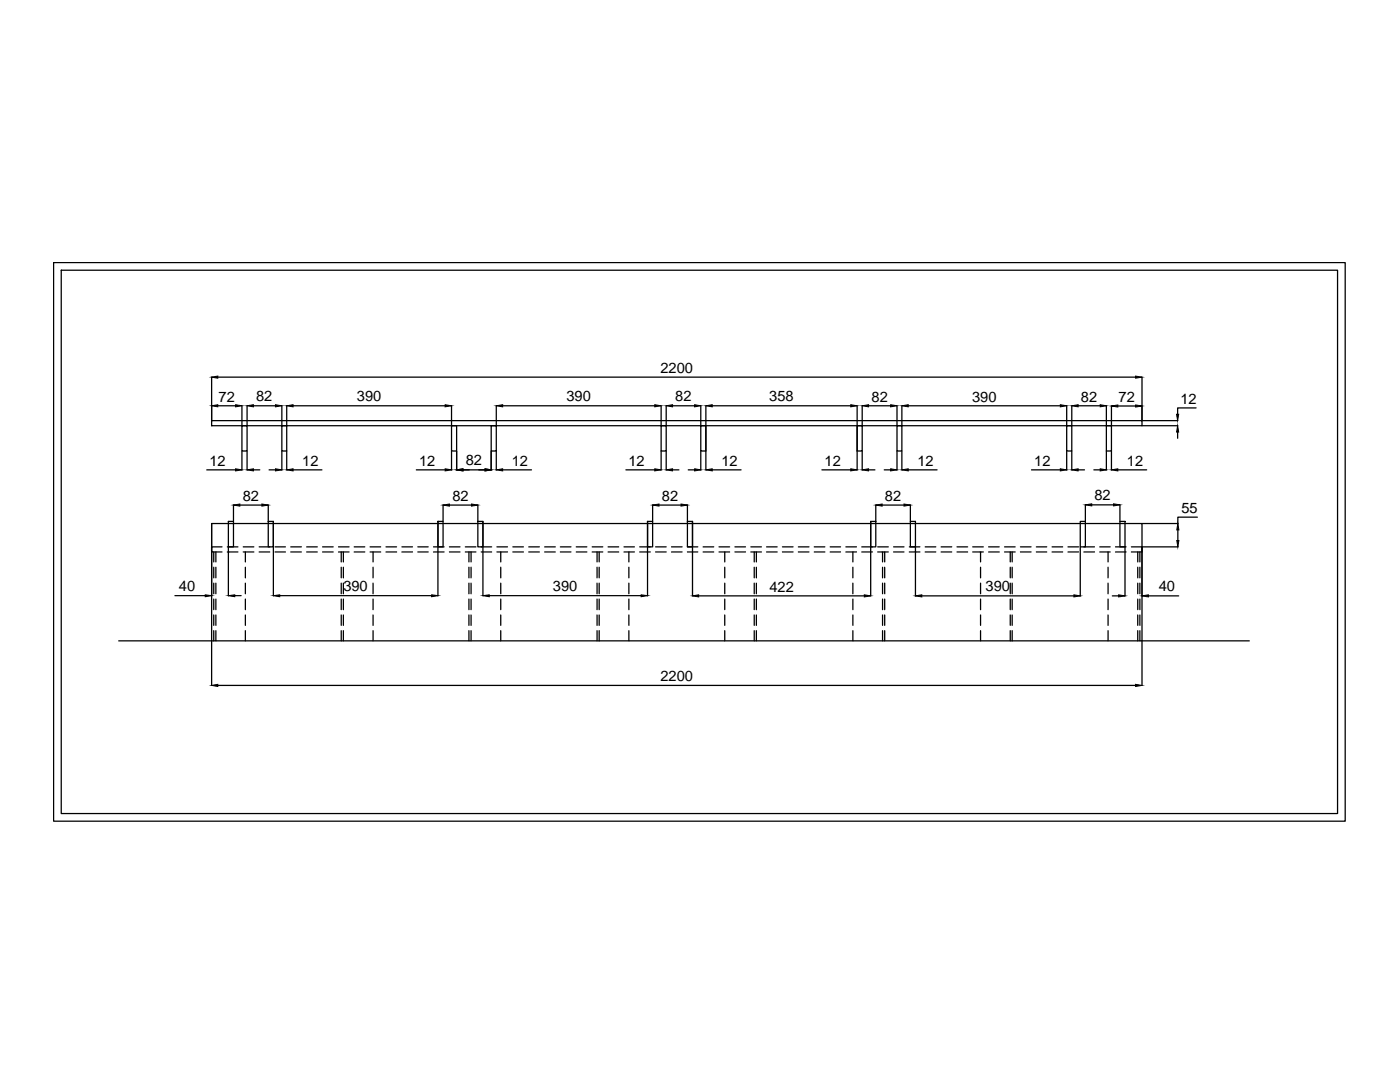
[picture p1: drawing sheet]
<svg xmlns="http://www.w3.org/2000/svg" width="279mm" height="216mm" viewBox="0 0 279 216" stroke-linecap="round" stroke-linejoin="round" font-family="sans-serif">
<!-- layer: 0 -->
<g fill="none" stroke="#000" stroke-width=".25">
<path d="M10.7 52.4h257.8v111.5h-257.8zM12.2 53.9h254.7v108.4h-254.7zM42.2 75.3v8.6M43.5 75.3h183.1M227.9 75.3v8.6h7.2M41.3 93.8h5.7M42.2 83.9h185.7v1h-185.7zM43.5 81h3.5M48.3 84.9h1v5.1h-1zM48.3 81v3.9M48.3 90v3.8M49.3 81v3.9"/>
<path d="M49.3 90v3.8M50.6 93.8h1.2M50.6 81h4.4M53.7 93.8h1.3M56.2 84.9h1v5.1h-1zM56.2 81v3.9M56.2 90v3.8M57.2 81v3.9M57.2 90v3.8M58.5 93.8h5.7M58.5 81h30.3M83.1 93.8h5.7"/>
<path d="M90.1 84.9h1v5.1h-1zM90.1 81v3.9M90.1 90v3.8M91.1 90v3.8M92.4 93.8h4.4M98 84.9h1v5.1h-1zM98 90v3.8M99 81v3.9M99 90v3.8M100.3 93.8h5.8M100.3 81h30.4M124.9 93.8h5.8"/>
<path d="M131.9 84.9h1.1v5.1h-1.1zM131.9 81v3.9M131.9 90v3.8M133 81v3.9M133 90v3.8M134.2 93.8h1.3M134.2 81h4.4M137.4 93.8h1.2M139.9 84.9h1v5.1h-1zM139.9 81v3.9M139.9 90v3.8M140.9 81v12.8"/>
<path d="M142.1 93.8h5.8M142.1 81h27.7M164 93.8h5.8M171.1 84.9h1v5.1h-1zM171.1 81v12.8M172.1 81v3.9M172.1 90v3.8M173.3 93.8h1.3M173.3 81h4.4M176.5 93.8h1.2M179 84.9h1v5.1h-1zM179 81v3.9"/>
<path d="M179 90v3.8M180 81v3.9M180 90v3.8M181.3 93.8h5.7M181.3 81h30.3M205.9 93.8h5.7M212.9 84.9h1v5.1h-1zM212.9 81v3.9M212.9 90v3.8M213.9 81v3.9M213.9 90v3.8M215.2 93.8h1.2"/>
<path d="M215.2 81h4.4M218.3 93.8h1.3M220.8 84.9h1v5.1h-1zM220.8 81v3.9M220.8 90v3.8M221.8 81v3.9M221.8 90v3.8M223.1 81h3.5M223.1 93.8h5.7M227.9 84.9h7.2M235 86.2v1.2M238.7 81.4h-3.7v1.3"/>
<path d="M34.9 118.9h6.1M42.2 104.5v14.4M42.7 110.1v2M42.7 113.2v2.1M42.7 116.4v2.1M42.7 119.5v2.2M43.1 110.1v2M43.1 113.2v2.1M43.1 116.4v2.1M43.1 119.5v2.2M44.3 109.1h-2.1v1h2.1M45.4 110.1h2.1"/>
<path d="M45.4 109.1h2.1M45.6 104h1v5.1h-1zM45.6 109.1v9.8M46.6 100.7v3.3M46.8 118.9h1.3M47.9 100.8h4.4M48.5 110.1h2.2M48.5 109.1h2.2M49 110.1v2M49 113.2v2.1M49 116.4v2.1M49 119.5v2.2"/>
<path d="M51.7 110.1h2.1M51.7 109.1h2.1M53.5 104h1.1v5.1h-1.1zM53.5 100.7v3.3M54.6 104v14.9M54.9 110.1h2.1M54.9 109.1h2.1M55.8 118.9h30.3M58 110.1h2.1M58 109.1h2.1M61.2 110.1h2.1M61.2 109.1h2.1"/>
<path d="M64.4 110.1h2.1M64.4 109.1h2.1M67.5 110.1h2.2M67.5 109.1h2.2M68.1 110.1v2M68.1 113.2v2.1M68.1 116.4v2.1M68.1 119.5v2.2M68.5 110.1v2M68.5 113.2v2.1M68.5 116.4v2.1M68.5 119.5v2.2"/>
<path d="M70.7 110.1h2.1M70.7 109.1h2.1M73.9 110.1h2.1M73.9 109.1h2.1M74.5 110.1v2M74.5 113.2v2.1M74.5 116.4v2.1M74.5 119.5v2.2M77 110.1h2.1M77 109.1h2.1M80.2 110.1h2.1M80.2 109.1h2.1"/>
<path d="M83.4 110.1h2.1M83.4 109.1h2.1M86.5 110.1h2.1M86.5 109.1h2.1M87.4 104h1v5.1h-1zM87.4 104v14.9M88.4 100.7v3.3M89.7 110.1h2.1M89.7 109.1h2.1M89.7 100.8h4.4M92.9 110.1h2.1M92.9 109.1h2.1"/>
<path d="M93.6 110.1v2M93.6 113.2v2.1M93.6 116.4v2.1M93.6 119.5v2.2M94 110.1v2M94 113.2v2.1M94 116.4v2.1M94 119.5v2.2M95.4 104h1v5.1h-1zM95.4 100.7v3.3M96 110.1h2.1M96 109.1h2.1"/>
<path d="M96.4 104v14.9M97.6 118.9h30.4M99.2 110.1h2.1M99.2 109.1h2.1M99.9 110.1v2M99.9 113.2v2.1M99.9 116.4v2.1M99.9 119.5v2.2M102.3 110.1h2.2M102.3 109.1h2.2M105.5 110.1h2.1M105.5 109.1h2.1"/>
<path d="M108.7 110.1h2.1M108.7 109.1h2.1M111.8 110.1h2.1M111.8 109.1h2.1M115 110.1h2.1M115 109.1h2.1M118.2 110.1h2.1M118.2 109.1h2.1M119.2 110.1v2M119.2 113.2v2.1M119.2 116.4v2.1M119.2 119.5v2.2"/>
<path d="M119.6 110.1v2M119.6 113.2v2.1M119.6 116.4v2.1M119.6 119.5v2.2M121.4 110.1h2.1M121.4 109.1h2.1M124.5 110.1h2.1M124.5 109.1h2.1M125.5 110.1v2M125.5 113.2v2.1M125.5 116.4v2.1M125.5 119.5v2.2"/>
<path d="M127.7 110.1h2.1M127.7 109.1h2.1M129.2 104h1v5.1h-1zM129.2 104v14.9M130.2 100.7v3.3M130.8 110.1h2.2M130.8 109.1h2.2M131.5 100.8h4.4M134 110.1h2.1M134 109.1h2.1M137.2 104h1v5.1h-1zM137.2 110.1h2.1"/>
<path d="M137.2 109.1h2.1M137.2 100.7v3.3M138.2 104v14.9M139.4 118.9h33.1M140.3 110.1h2.1M140.3 109.1h2.1M143.5 110.1h2.1M143.5 109.1h2.1M144.6 110.1v2M144.6 113.2v2.1M144.6 116.4v2.1M144.6 119.5v2.2"/>
<path d="M146.7 110.1h2.1M146.7 109.1h2.1M149.8 110.1h2.2M149.8 109.1h2.2M150.5 110.1v2M150.5 113.2v2.1M150.5 116.4v2.1M150.5 119.5v2.2M150.9 110.1v2M150.9 113.2v2.1M150.9 116.4v2.1M150.9 119.5v2.2"/>
<path d="M153 110.1h2.1M153 109.1h2.1M156.2 110.1h2.1M156.2 109.1h2.1M159.3 110.1h2.1M159.3 109.1h2.1M162.5 110.1h2.1M162.5 109.1h2.1M165.7 110.1h2.1M165.7 109.1h2.1M168.8 110.1h2.1M168.8 109.1h2.1"/>
<path d="M170.2 110.1v2M170.2 113.2v2.1M170.2 116.4v2.1M170.2 119.5v2.2M172 110.1h2.1M172 109.1h2.1M173.8 104h1v5.1h-1zM173.8 104v14.9M174.8 100.7v3.3M175.2 110.1h2.1M175.2 109.1h2.1M176.1 100.8h4.3"/>
<path d="M176.1 110.1v2M176.1 113.2v2.1M176.1 116.4v2.1M176.1 119.5v2.2M176.6 110.1v2M176.6 113.2v2.1M176.6 116.4v2.1M176.6 119.5v2.2M178.3 110.1h2.1M178.3 109.1h2.1M181.5 110.1h2.1M181.5 109.1h2.1"/>
<path d="M181.7 104h1v5.1h-1zM181.7 100.7v3.3M182.7 109.1v9.8M184 118.9h30.3M184.6 110.1h2.2M184.6 109.1h2.2M187.8 110.1h2.1M187.8 109.1h2.1M191 110.1h2.1M191 109.1h2.1M194.1 110.1h2.1M194.1 109.1h2.1"/>
<path d="M195.7 110.1v2M195.7 113.2v2.1M195.7 116.4v2.1M195.7 119.5v2.2M197.3 110.1h2.1M197.3 109.1h2.1M200.5 110.1h2.1M200.5 109.1h2.1M201.6 110.1v2M201.6 113.2v2.1M201.6 116.4v2.1M201.6 119.5v2.2"/>
<path d="M202 110.1v2M202 113.2v2.1M202 116.4v2.1M202 119.5v2.2M203.7 110.1h2.1M203.7 109.1h2.1M206.8 110.1h2.1M206.8 109.1h2.1M210 110.1h2.1M210 109.1h2.1M213.1 110.1h2.2M213.1 109.1h2.2"/>
<path d="M215.6 104h1v5.1h-1zM215.6 109.1v9.8M216.3 110.1h2.1M216.3 109.1h2.1M216.6 100.7v3.3M217.9 100.7h4.3M219.5 110.1h2.1M219.5 109.1h2.1M221.1 110.1v2M221.1 113.2v2.1M221.1 116.4v2.1M221.1 119.5v2.2"/>
<path d="M222 118.9h1.3M222.6 110.1h2.1M222.6 109.1h2.1M223.5 104h1v5.1h-1zM223.5 100.7v3.3M224.5 109.1v9.8M225.8 110.1h2.1v-1v9.8M225.8 109.1h9.3M227.1 110.1v2M227.1 113.2v2.1M227.1 116.4v2.1M227.1 119.5v2.2"/>
<path d="M227.5 110.1v2M227.5 113.2v2.1M227.5 116.4v2.1M227.5 119.5v2.2M227.9 104.5h7.2M229.2 118.9h6M235.1 105.7v2.2M239 103.2h-3.9v1.3M23.7 127.9h225.6M42.2 136.8v-32.3h185.7v32.3M42.7 122.7v2.1M42.7 125.8v2.1"/>
<path d="M43.1 122.7v2.1M43.1 125.8v2.1M43.5 136.8h183.1M49 122.7v2.1M49 125.8v2.1M68.1 122.7v2.1M68.1 125.8v2.1M68.5 122.7v2.1M68.5 125.8v2.1M74.5 122.7v2.1M74.5 125.8v2.1M93.6 122.7v2.1"/>
<path d="M93.6 125.8v2.1M94 122.7v2.1M94 125.8v2.1M99.9 122.7v2.1M99.9 125.8v2.1M119.2 122.7v2.1M119.2 125.8v2.1M119.6 122.7v2.1M119.6 125.8v2.1M125.5 122.7v2.1M125.5 125.8v2.1M144.6 122.7v2.1"/>
<path d="M144.6 125.8v2.1M150.5 122.7v2.1M150.5 125.8v2.1M150.9 122.7v2.1M150.9 125.8v2.1M170.2 122.7v2.1M170.2 125.8v2.1M176.1 122.7v2.1M176.1 125.8v2.1M176.6 122.7v2.1M176.6 125.8v2.1M195.7 122.7v2.1"/>
<path d="M195.7 125.8v2.1M201.6 122.7v2.1M201.6 125.8v2.1M202 122.7v2.1M202 125.8v2.1M221.1 122.7v2.1M221.1 125.8v2.1M227.1 122.7v2.1M227.1 125.8v2.1M227.5 122.7v2.1M227.5 125.8v2.1"/>
</g>
<g fill="#000" stroke="#000" stroke-width=".2">
<path d="M42.2 75.3l1.3-.3v.5zM226.6 75l1.3 .3-1.3 .2zM42.2 81l1.3-.2v.4zM47 93.5l1.3 .3-1.3 .2zM47 80.8l1.3 .2-1.3 .2zM49.3 81l1.3-.2v.4zM49.3 93.8l1.3-.3v.5zM55 93.5l1.2 .3-1.2 .2zM55 80.8l1.2 .2-1.2 .2zM57.2 81l1.3-.2v.4zM57.2 93.8l1.3-.3v.5zM88.8 93.5l1.3 .3-1.3 .2z"/>
<path d="M88.8 80.8l1.3 .2-1.3 .2zM91.1 93.8l1.3-.3v.5zM96.8 93.5l1.2 .3-1.2 .2zM99 81l1.3-.2v.4zM99 93.8l1.3-.3v.5zM130.7 93.5l1.2 .3-1.2 .2zM130.7 80.8l1.2 .2-1.2 .2zM133 93.8l1.2-.3v.5zM133 81l1.2-.2v.4zM138.6 93.5l1.3 .3-1.3 .2zM138.6 80.8l1.3 .2-1.3 .2zM140.9 81l1.2-.2v.4z"/>
<path d="M140.9 93.8l1.2-.3v.5zM169.8 93.5l1.3 .3-1.3 .2zM169.8 80.8l1.3 .2-1.3 .2zM172.1 93.8l1.2-.3v.5zM172.1 81l1.2-.2v.4zM177.7 93.5l1.3 .3-1.3 .2zM177.7 80.8l1.3 .2-1.3 .2zM180 81l1.3-.2v.4zM180 93.8l1.3-.3v.5zM211.6 93.5l1.3 .3-1.3 .2zM211.6 80.8l1.3 .2-1.3 .2zM213.9 93.8l1.3-.3v.5z"/>
<path d="M213.9 81l1.3-.2v.4zM219.6 93.5l1.2 .3-1.2 .2zM219.6 80.8l1.2 .2-1.2 .2zM221.8 81l1.3-.2v.4zM221.8 93.8l1.3-.3v.5zM226.6 80.8l1.3 .2-1.3 .2zM235 84.9l.2 1.3h-.4zM234.8 82.7h.4l-.2 1.2zM41 118.7l1.2 .2-1.2 .2zM45.6 118.9l1.2-.2v.4zM46.6 100.8l1.3-.2v.4zM52.3 100.6l1.2 .2-1.2 .2z"/>
<path d="M54.6 118.9l1.2-.2v.4zM86.1 118.7l1.3 .2-1.3 .2zM88.4 100.8l1.3-.2v.4zM94.1 100.6l1.3 .2-1.3 .2zM96.4 118.9l1.2-.2v.4zM128 118.7l1.2 .2-1.2 .2zM130.2 100.8l1.3-.2v.4zM135.9 100.6l1.3 .2-1.3 .2zM138.2 118.9l1.2-.2v.4zM172.5 118.7l1.3 .2-1.3 .2zM174.8 100.8l1.3-.2v.4zM180.4 100.6l1.3 .2-1.3 .2z"/>
<path d="M182.7 118.9l1.3-.2v.4zM214.3 118.7l1.3 .2-1.3 .2zM216.6 100.7l1.3-.2v.5zM222.2 100.5l1.3 .2-1.3 .3zM223.3 118.7l1.2 .2-1.2 .2zM227.9 118.9l1.3-.2v.4zM234.9 107.9h.4l-.2 1.2zM235.1 104.5l.2 1.2h-.4zM42.2 136.8l1.3-.2v.4zM226.6 136.6l1.3 .2-1.3 .2z"/>
</g>
<g font-size="2.9">
<text x="131.8" y="74.4">2200</text>
<text x="43.6" y="80.1">72</text>
<text x="51.1" y="80.1">82</text>
<text x="71.2" y="80.1">390</text>
<text x="113.1" y="80.1">390</text>
<text x="134.8" y="80.1">82</text>
<text x="153.5" y="80.1">358</text>
<text x="173.9" y="80.1">82</text>
<text x="194" y="80.1">390</text>
<text x="215.7" y="80.1">82</text>
<text x="223.3" y="80.2">72</text>
<text x="235.6" y="80.5">12</text>
<text x="41.8" y="92.9">12</text>
<text x="60.3" y="92.9">12</text>
<text x="83.6" y="92.9">12</text>
<text x="92.9" y="92.9">82</text>
<text x="102.1" y="92.9">12</text>
<text x="125.4" y="92.9">12</text>
<text x="144" y="92.9">12</text>
<text x="164.6" y="92.9">12</text>
<text x="183.1" y="92.9">12</text>
<text x="206.4" y="92.9">12</text>
<text x="224.9" y="92.9">12</text>
<text x="48.5" y="99.9">82</text>
<text x="90.3" y="99.9">82</text>
<text x="132.1" y="99.9">82</text>
<text x="176.6" y="99.9">82</text>
<text x="218.4" y="99.9">82</text>
<text x="235.8" y="102.3">55</text>
<text x="35.7" y="118">40</text>
<text x="68.5" y="118">390</text>
<text x="110.3" y="118">390</text>
<text x="153.6" y="118.1">422</text>
<text x="196.7" y="118">390</text>
<text x="231.3" y="118">40</text>
<text x="131.8" y="135.9">2200</text>
</g>
</svg>
